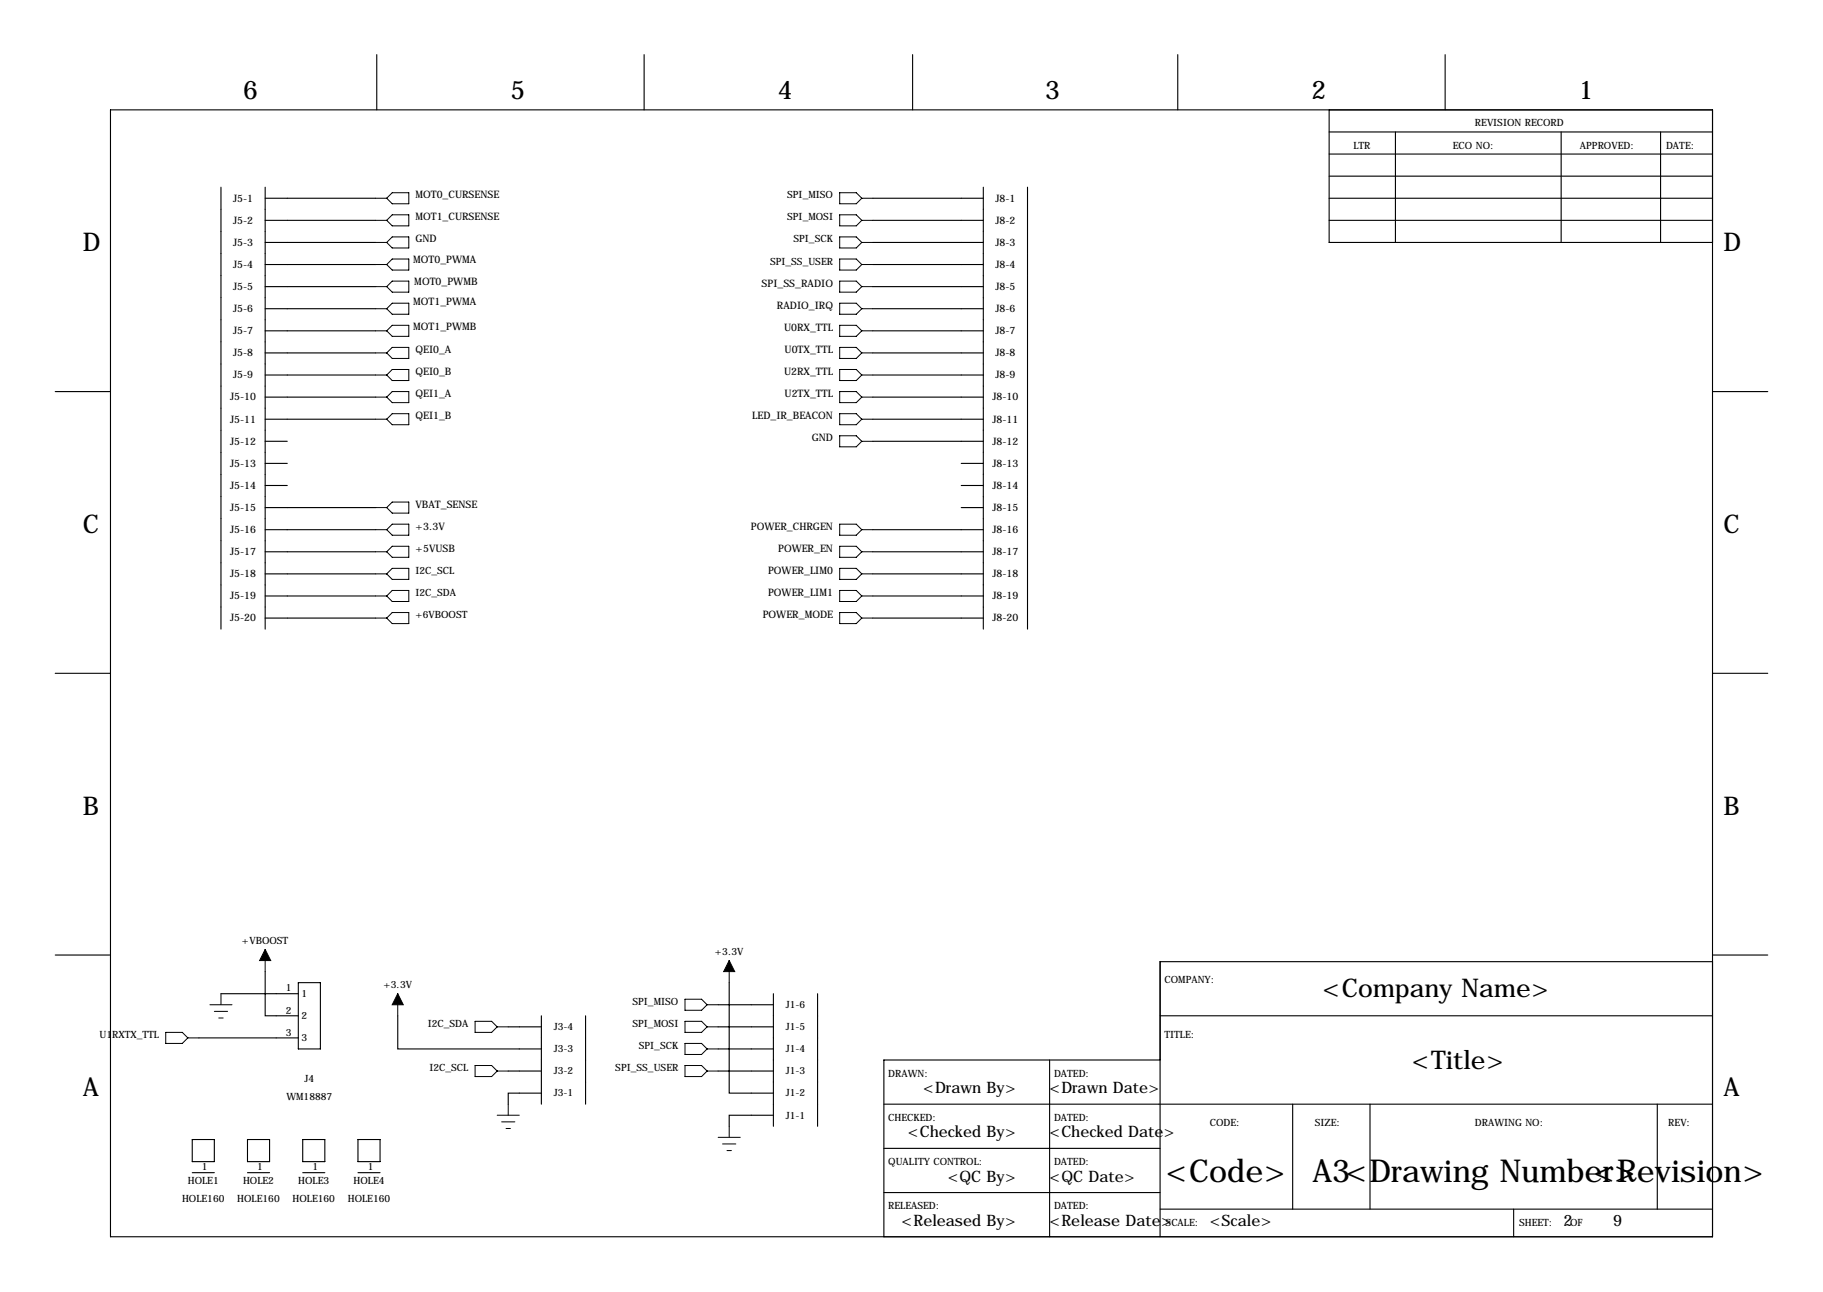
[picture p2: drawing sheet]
<svg xmlns="http://www.w3.org/2000/svg" width="419mm" height="297mm" viewBox="0 0 419 297" stroke-linecap="round" stroke-linejoin="round" font-family="sans-serif">
<g fill="none" stroke="#000" stroke-width=".25">
<path d="M86.6 12.6v12.7M148.1 12.6v12.7M209.8 12.6v12.7M270.8 12.6v12.7M332.2 12.6v12.7M25.4 25.3h368.3v259h-368.3zM305.6 30.3h88.1M305.6 35.4h88.1M305.6 25.3v30.4h88.1M320.8 30.3v25.4M358.9 30.3v25.4M381.8 30.3v25.4"/>
<path d="M50.8 43v101.6M61 45.6h25.4M61 50.7h25.4M61 55.7h25.4M61 43v101.6M200.7 45.6h25.4M200.7 50.7h25.4M200.7 55.7h25.4M226.1 43v101.6M236.2 43v101.6M305.6 40.5h88.1M305.6 45.6h88.1"/>
<path d="M305.6 50.7h88.1M61 60.8h25.4M61 65.9h25.4M61 71h25.4M61 76.1h25.4M200.7 60.8h25.4M200.7 65.9h25.4M200.7 71h25.4M200.7 76.1h25.4M12.7 90h12.7M61 81.1h25.4M61 86.2h25.4"/>
<path d="M61 91.3h25.4M61 96.4h25.4M200.7 81.1h25.4M200.7 86.2h25.4M200.7 91.3h25.4M200.7 96.4h25.4M393.7 90h12.7M61 101.5h5M61 106.5h5M61 111.6h5M61 116.7h25.4M200.7 101.5h25.4"/>
<path d="M221 106.5h5.1M221 111.6h5.1M221 116.7h5.1M61 121.8h25.4M61 126.9h25.4M61 131.9h25.4M61 137h25.4M200.7 121.8h25.4M200.7 126.9h25.4M200.7 131.9h25.4M200.7 137h25.4M12.7 154.8h12.7"/>
<path d="M61 142.1h25.4M200.7 142.1h25.4M393.7 154.8h12.7M12.7 219.6h12.7M393.7 219.6h12.7M45.7 238.6h22.9M50.8 228.5h17.8M61 223.4v10.1h7.6M68.6 225.9h5.1v15.3h-5.1zM91.4 233.5v7.7h33.1M116.8 236.1h7.7M124.5 233.5v20.4"/>
<path d="M134.6 233.5v20.4M165.1 236.1h12.7M165.1 231h12.7M167.6 225.9v25.4h10.2M177.8 228.5v30.4M188 228.5v30.4M266.7 233.5h127M393.7 221.1h-127v63.2M116.8 246.2h7.7M124.5 251.3h-7.7v2.6M165.1 246.2h12.7M165.1 241.2h12.7"/>
<path d="M177.8 256.4h-10.2v2.5M203.2 253.9h190.5M241.3 243.7v40.6M266.7 243.7h-63.5v40.6M297.2 253.9v24.1M315 253.9v24.1M381 253.9v24.1M44.2 262h5.1v5.1h-5.1zM44.2 269.6h5.1M56.9 262h5.1v5.1h-5.1zM56.9 269.6h5.1M69.6 262h5.1v5.1h-5.1z"/>
<path d="M69.6 269.6h5.1M82.3 262h5.1v5.1h-5.1zM82.3 269.6h5.1M203.2 264h63.5M203.2 274.2h63.5M266.7 278h127M348 278v6.3"/>
</g>
<g fill="none" stroke="#000" stroke-width=".23">
<path d="M86.4 55.7h2.5M86.4 50.7h2.5M86.4 45.6h2.5M88.9 50.7l1.3-1.3h3.8v2.5h-3.8zM88.9 55.7l1.3-1.2h3.8v2.5h-3.8zM90.2 44.3h3.8v2.5h-3.8l-1.3-1.2zM90.2 59.5h3.8v2.6h-3.8l-1.3-1.3zM193 59.5h3.8l1.3 1.3-1.3 1.3h-3.8zM193 44.3h3.8l1.3 1.3-1.3 1.2h-3.8zM193 49.4h3.8l1.3 1.3-1.3 1.2h-3.8zM193 54.5h3.8l1.3 1.2-1.3 1.3h-3.8zM198.1 55.7h2.6"/>
<path d="M198.1 50.7h2.6M198.1 45.6h2.6M86.4 60.8h2.5M86.4 65.9h2.5M86.4 71h2.5M86.4 76.1h2.5M88.9 65.9l1.3-1.3h3.8v2.6h-3.8zM88.9 76.1l1.3-1.3h3.8v2.5h-3.8zM90.2 69.7h3.8v2.5h-3.8l-1.3-1.2zM193 64.6h3.8l1.3 1.3-1.3 1.3h-3.8zM193 69.7h3.8l1.3 1.3-1.3 1.2h-3.8zM193 74.8h3.8l1.3 1.3-1.3 1.2h-3.8z"/>
<path d="M193 79.9h3.8l1.3 1.2-1.3 1.3h-3.8zM198.1 60.8h2.6M198.1 65.9h2.6M198.1 71h2.6M198.1 76.1h2.6M86.4 96.4h2.5M86.4 81.1h2.5M86.4 86.2h2.5M86.4 91.3h2.5M88.9 81.1l1.3-1.2h3.8v2.5h-3.8zM88.9 91.3l1.3-1.3h3.8v2.6h-3.8zM90.2 84.9h3.8v2.6h-3.8l-1.3-1.3z"/>
<path d="M90.2 95.1h3.8v2.5h-3.8l-1.3-1.2zM193 84.9h3.8l1.3 1.3-1.3 1.3h-3.8zM193 90h3.8l1.3 1.3-1.3 1.3h-3.8zM193 95.1h3.8l1.3 1.3-1.3 1.2h-3.8zM198.1 96.4h2.6M198.1 81.1h2.6M198.1 86.2h2.6M198.1 91.3h2.6M86.4 116.7h2.5M88.9 116.7l1.3-1.3h3.8v2.6h-3.8zM193 100.2h3.8l1.3 1.3-1.3 1.2h-3.8zM198.1 101.5h2.6"/>
<path d="M86.4 131.9h2.5M86.4 137h2.5M86.4 126.9h2.5M86.4 121.8h2.5M88.9 121.8l1.3-1.3h3.8v2.5h-3.8zM88.9 126.9l1.3-1.3h3.8v2.5h-3.8zM90.2 130.7h3.8v2.5h-3.8l-1.3-1.3zM90.2 135.7h3.8v2.6h-3.8l-1.3-1.3zM193 130.7h3.8l1.3 1.2-1.3 1.3h-3.8zM193 135.7h3.8l1.3 1.3-1.3 1.3h-3.8zM193 120.5h3.8l1.3 1.3-1.3 1.2h-3.8zM193 125.6h3.8l1.3 1.3-1.3 1.2h-3.8z"/>
<path d="M198.1 131.9h2.6M198.1 137h2.6M198.1 126.9h2.6M198.1 121.8h2.6M86.4 142.1h2.5M88.9 142.1l1.3-1.3h3.8v2.6h-3.8zM193 140.8h3.8l1.3 1.3-1.3 1.3h-3.8zM198.1 142.1h2.6M61 218.3v5.1M38.1 237.3h3.8l1.3 1.3-1.3 1.3h-3.8zM43.2 238.6h2.5M48.3 231h5"/>
<path d="M49.3 232.5h3M50.3 234h1M50.8 228.5v2.5M91.4 228.5v5M109.2 234.8h3.8l1.3 1.3-1.3 1.2h-3.8zM114.3 236.1h2.5M157.5 234.8h3.8l1.3 1.3-1.3 1.2h-3.8zM157.5 229.7h3.8l1.3 1.3-1.3 1.3h-3.8zM157.5 239.9h3.8l1.3 1.3-1.3 1.2h-3.8zM162.6 236.1h2.5M162.6 231h2.5M167.6 220.8v5.1"/>
<path d="M109.2 245h3.8l1.3 1.2-1.3 1.3h-3.8zM114.3 246.2h2.5M114.3 256.4h5.1M115.3 257.9h3.1M116.3 259.4h1M116.8 253.9v2.5M157.5 245h3.8l1.3 1.2-1.3 1.3h-3.8zM162.6 246.2h2.5M162.6 241.2h2.5M167.6 258.9v2.6M165.1 261.5h5.1M166.1 263h3.1"/>
<path d="M167.1 264.5h1"/>
</g>
<path d="M61 218.3l1.2 2.5h-2.5zM91.4 228.5l1.3 2.5h-2.5zM167.6 220.8l1.3 2.6h-2.5z" fill="#000" stroke="#000" stroke-width=".23"/>
<g font-size="7.3">
<text x="268" y="271.6">&lt;Code&gt;</text>
<text x="301.7" y="271.6">A3&lt;Drawing Number&gt;</text>
<text x="366.3" y="271.6">&lt;Revision&gt;</text>
</g>
<g font-size="5.9">
<text x="55.9" y="22.7">6</text>
<text x="117.3" y="22.7">5</text>
<text x="178.8" y="22.7">4</text>
<text x="240.3" y="22.7">3</text>
<text x="301.5" y="22.7">2</text>
<text x="363" y="22.7">1</text>
<text x="19" y="57.8">D</text>
<text x="396.2" y="57.8">D</text>
<text x="19" y="122.5">C</text>
<text x="396.2" y="122.5">C</text>
<text x="19" y="187.3">B</text>
<text x="396.2" y="187.3">B</text>
<text x="304.1" y="229.3">&lt;Company Name&gt;</text>
<text x="324.6" y="245.8">&lt;Title&gt;</text>
<text x="19" y="252.1">A</text>
<text x="396.2" y="252.1">A</text>
</g>
<g font-size="3.6">
<text x="212.3" y="251.3">&lt;Drawn By&gt;</text>
<text x="241.3" y="251.3">&lt;Drawn Date&gt;</text>
<text x="208.7" y="261.5">&lt;Checked By&gt;</text>
<text x="241.3" y="261.5">&lt;Checked Date&gt;</text>
<text x="217.9" y="271.6">&lt;QC By&gt;</text>
<text x="241.3" y="271.6">&lt;QC Date&gt;</text>
<text x="207.3" y="281.8">&lt;Released By&gt;</text>
<text x="241.3" y="281.8">&lt;Release Date&gt;</text>
<text x="278.1" y="281.8">&lt;Scale&gt;</text>
<text x="359.4" y="281.8">2</text>
<text x="370.8" y="281.8">9</text>
</g>
<g font-size="2.4">
<text x="53.6" y="46.3">J5-1</text>
<text x="95.5" y="45.6">MOT0_CURSENSE</text>
<text x="228.8" y="46.3">J8-1</text>
<text x="53.6" y="51.4">J5-2</text>
<text x="95.5" y="50.7">MOT1_CURSENSE</text>
<text x="228.8" y="51.4">J8-2</text>
<text x="53.6" y="56.5">J5-3</text>
<text x="95.5" y="55.7">GND</text>
<text x="228.8" y="56.5">J8-3</text>
<text x="53.6" y="61.6">J5-4</text>
<text x="95" y="60.4">MOT0_PWMA</text>
<text x="95.2" y="65.5">MOT0_PWMB</text>
<text x="175.1" y="65.9">SPI_SS_RADIO</text>
<text x="228.8" y="61.6">J8-4</text>
<text x="53.6" y="66.7">J5-5</text>
<text x="53.6" y="71.7">J5-6</text>
<text x="95" y="70.1">MOT1_PWMA</text>
<text x="178.6" y="71">RADIO_IRQ</text>
<text x="228.8" y="66.7">J8-5</text>
<text x="228.8" y="71.7">J8-6</text>
<text x="53.6" y="76.8">J5-7</text>
<text x="95" y="75.9">MOT1_PWMB</text>
<text x="180.2" y="76.1">U0RX_TTL</text>
<text x="228.8" y="76.8">J8-7</text>
<text x="53.6" y="81.9">J5-8</text>
<text x="95.5" y="81.1">QEI0_A</text>
<text x="180.4" y="81.1">U0TX_TTL</text>
<text x="228.8" y="81.9">J8-8</text>
<text x="53.6" y="87">J5-9</text>
<text x="95.5" y="86.2">QEI0_B</text>
<text x="180.2" y="86.2">U2RX_TTL</text>
<text x="228.8" y="87">J8-9</text>
<text x="52.9" y="92.1">J5-10</text>
<text x="95.5" y="91.3">QEI1_A</text>
<text x="180.4" y="91.3">U2TX_TTL</text>
<text x="228.2" y="92.1">J8-10</text>
<text x="52.9" y="97.1">J5-11</text>
<text x="95.5" y="96.4">QEI1_B</text>
<text x="172.9" y="96.4">LED_IR_BEACON</text>
<text x="186.6" y="101.5">GND</text>
<text x="228.2" y="97.1">J8-11</text>
<text x="52.9" y="102.2">J5-12</text>
<text x="52.9" y="107.3">J5-13</text>
<text x="228.2" y="102.2">J8-12</text>
<text x="228.2" y="107.3">J8-13</text>
<text x="52.9" y="112.4">J5-14</text>
<text x="228.2" y="112.4">J8-14</text>
<text x="52.9" y="117.5">J5-15</text>
<text x="95.5" y="116.7">VBAT_SENSE</text>
<text x="228.2" y="117.5">J8-15</text>
<text x="52.9" y="122.5">J5-16</text>
<text x="95.5" y="121.8">+3.3V</text>
<text x="172.6" y="121.8">POWER_CHRGEN</text>
<text x="228.2" y="122.5">J8-16</text>
<text x="52.9" y="127.6">J5-17</text>
<text x="95.5" y="126.9">+5VUSB</text>
<text x="176.6" y="131.9">POWER_LIM0</text>
<text x="178.9" y="126.9">POWER_EN</text>
<text x="228.2" y="127.6">J8-17</text>
<text x="52.9" y="132.7">J5-18</text>
<text x="52.9" y="137.8">J5-19</text>
<text x="176.6" y="137">POWER_LIM1</text>
<text x="228.2" y="132.7">J8-18</text>
<text x="228.2" y="137.8">J8-19</text>
<text x="52.9" y="142.9">J5-20</text>
<text x="175.4" y="142.1">POWER_MODE</text>
<text x="228.2" y="142.9">J8-20</text>
</g>
<g font-size="2.3">
<text x="339.1" y="29.1">REVISION RECORD</text>
<text x="311.1" y="34.1">LTR</text>
<text x="334" y="34.1">ECO NO:</text>
<text x="363.2" y="34.1">APPROVED:</text>
<text x="383" y="34.1">DATE:</text>
<text x="181" y="45.6">SPI_MISO</text>
<text x="181" y="50.7">SPI_MOSI</text>
<text x="182.4" y="55.7">SPI_SCK</text>
<text x="177" y="60.8">SPI_SS_USER</text>
<text x="95.5" y="131.9">I2C_SCL</text>
<text x="95.5" y="137">I2C_SDA</text>
<text x="95.5" y="142.1">+6VBOOST</text>
<text x="55.6" y="217">+VBOOST</text>
<text x="164.3" y="219.6">+3.3V</text>
<text x="65.7" y="228">1</text>
<text x="88.1" y="227.2">+3.3V</text>
<text x="267.7" y="225.9">COMPANY:</text>
<text x="65.7" y="233">2</text>
<text x="69.3" y="229.3">1</text>
<text x="145.4" y="231">SPI_MISO</text>
<text x="180.6" y="231.8">J1-6</text>
<text x="22.9" y="238.6">U1RXTX_TTL</text>
<text x="65.7" y="238.1">3</text>
<text x="69.3" y="234.3">2</text>
<text x="69.3" y="239.4">3</text>
<text x="98.3" y="236.1">I2C_SDA</text>
<text x="127.3" y="236.8">J3-4</text>
<text x="145.4" y="236.1">SPI_MOSI</text>
<text x="180.6" y="236.8">J1-5</text>
<text x="267.7" y="238.6">TITLE:</text>
<text x="127.3" y="241.9">J3-3</text>
<text x="146.9" y="241.2">SPI_SCK</text>
<text x="180.6" y="241.9">J1-4</text>
<text x="70" y="248.8">J4</text>
<text x="98.7" y="246.2">I2C_SCL</text>
<text x="127.3" y="247">J3-2</text>
<text x="141.5" y="246.2">SPI_SS_USER</text>
<text x="180.6" y="247">J1-3</text>
<text x="204.2" y="247.5">DRAWN:</text>
<text x="242.3" y="247.5">DATED:</text>
<text x="65.8" y="252.9">WM18887</text>
<text x="127.3" y="252.1">J3-1</text>
<text x="180.6" y="257.2">J1-1</text>
<text x="180.6" y="252.1">J1-2</text>
<text x="204.2" y="257.7">CHECKED:</text>
<text x="242.3" y="257.7">DATED:</text>
<text x="278.1" y="258.9">CODE:</text>
<text x="302.3" y="258.9">SIZE:</text>
<text x="339.1" y="258.9">DRAWING NO:</text>
<text x="383.5" y="258.9">REV:</text>
<text x="46.4" y="269.1">1</text>
<text x="59.1" y="269.1">1</text>
<text x="71.8" y="269.1">1</text>
<text x="84.5" y="269.1">1</text>
<text x="204.2" y="267.8">QUALITY CONTROL:</text>
<text x="242.3" y="267.8">DATED:</text>
<text x="43.2" y="272.1">HOLE1</text>
<text x="55.9" y="272.1">HOLE2</text>
<text x="68.6" y="272.1">HOLE3</text>
<text x="81.3" y="272.1">HOLE4</text>
<text x="41.9" y="276.3">HOLE160</text>
<text x="54.6" y="276.3">HOLE160</text>
<text x="67.3" y="276.3">HOLE160</text>
<text x="80" y="276.3">HOLE160</text>
<text x="204.2" y="278">RELEASED:</text>
<text x="242.3" y="278">DATED:</text>
<text x="268" y="281.8">SCALE:</text>
<text x="349.2" y="281.8">SHEET:</text>
<text x="361" y="281.8">OF</text>
</g>
</svg>
